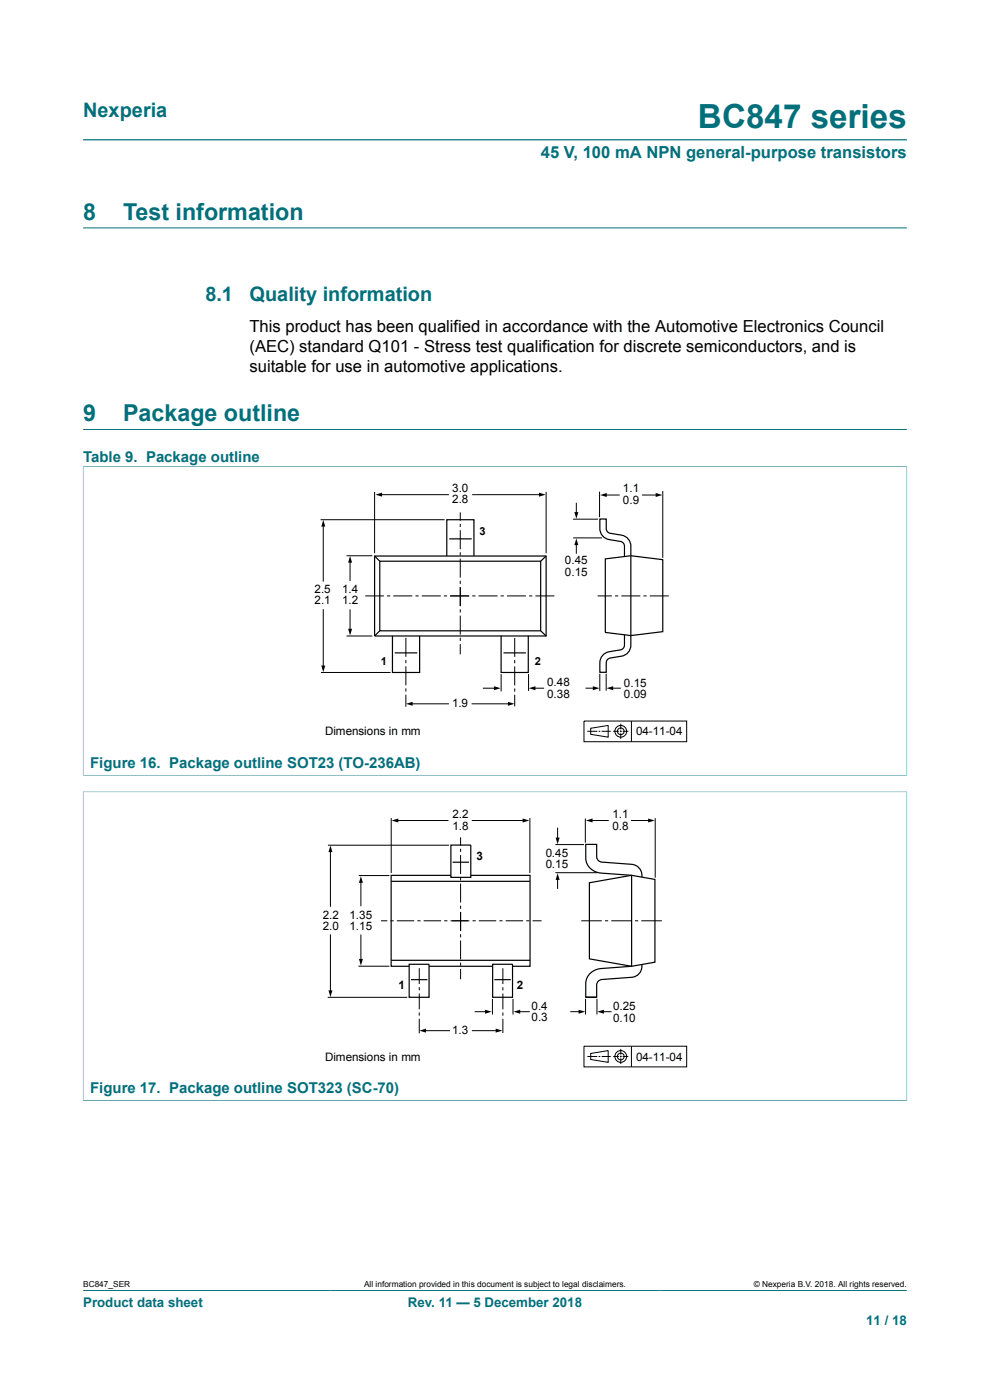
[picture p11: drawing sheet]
<svg xmlns="http://www.w3.org/2000/svg" width="210mm" height="297mm" viewBox="0 0 210 297" stroke-linecap="round" stroke-linejoin="round" font-family="sans-serif">
<path d="M17.6 29.7h174.8M17.6 48.3h174.8M17.6 99h174.8M17.6 98.9v65.6M17.6 91.1h174.8M192.4 98.9v65.6M17.6 168h174.8M17.6 164.5h174.8M17.6 167.9v65.6M192.4 167.9v65.6M17.6 233.4h174.8M17.6 273.8h174.8" fill="none" stroke="#036f7b" stroke-width=".21"/>
<path d="M62.9 100.4h83.1v57.3h-83.1zM62.9 169.4h83.1v57.3h-83.1z" fill="none" stroke="#fff" stroke-width=".21"/>
<g fill="none" stroke="#000" stroke-width=".21">
<path d="M68 110.3h26.3M68.6 111.4v12M73.5 117.9h5.5M74.3 119.1v4.2M79.5 104.4v13M80.7 104.9h14.5M97.6 108.7v1.8M97.6 111.1v.7M97.6 112.5v4M97.6 117.2v.6M97.6 118.5v4M100.2 104.9h14.4"/>
<path d="M115.8 104.4v13M121.5 110.1h5.3M121.6 114.1h6.1M122.3 106.7v2.2M122.3 115.4v2.1M127.2 104.3v5.4M128.4 105h3M136.2 105h3.2M140.6 104.2v14.1M68.6 129.2v12.3M73.5 134.9h5.5M74.3 129.3v4.4"/>
<path d="M77.5 126.4h3.9M82.1 126.4h.7M83.4 126.4h4.1M86.1 135.3v4M88.1 126.4h.7M89.5 126.4h4M94.2 126.4h.6M95.5 126.4h4M97.6 123.2v.7M97.6 124.5v4.1M97.6 129.3v.6M97.6 130.6v4"/>
<path d="M97.6 135.3v.7M97.6 136.6v2.2M100.2 126.4h.6M101.5 126.4h4M106.2 126.4h.7M107.5 126.4h4.1M109.2 135.3v4.1M112.2 126.4h.7M113.6 126.4h4M126.8 126.4h3M130.5 126.4h.6M131.8 126.4h4"/>
<path d="M136.5 126.4h.7M137.8 126.4h4.1M68.1 142.7h14.7M86.1 140v.7M86.1 141.4v4M86.1 146v.7M86.1 147.4v2.5M87.2 149.3h8M100 149.3h8M102.4 146h2.7M106.3 143v3.7M109.2 140v.7"/>
<path d="M109.2 141.4v4M109.2 146.1v.6M109.2 147.4v2.5M112.1 143v3.6M113.3 146h2.1M123.9 153h21.8v4.4h-21.8zM124.2 146h1.8M124.6 155.1h2.1M125.3 154.5l3.7-.6v2.5l-3.7-.6zM127 155.1h.3M127.2 142.9v3.7M127.6 155.1h1.9"/>
<path d="M128.6 142.9v3.6M129.8 146h1.9M130.1 155.1h1.2M131.5 155.1h.4M131.7 153.5v1.2M131.7 155v.3M131.7 155.5v1.2M132.1 155.1h1.2M133.9 153v4.4M69.6 179.3h25.6M83 173.6v11.6M84.1 174.1h11"/>
<path d="M97.7 177.6v1.8M100.1 174.1h11M112.4 173.6v11.6M117.8 179.2h6.1M118.3 175.6v2.4M124.2 173.6v5.2M125.3 174.1h3.8M133.9 174.1h3.9M139 173.6v12.6M70.1 180.5v11.9M70.1 198.2v12.2M76.1 185.7h6.5"/>
<path d="M76.6 187v5.2M76.6 198.3v5.4M80.8 195.3h1.4M82.8 195.3h.7M84.2 195.3h3.7M88.5 195.3h.7M89.9 195.3h3.7M94.2 195.3h.7M95.6 195.3h4M97.7 180.1v.6M97.7 181.4v4M97.7 186.1v.7"/>
<path d="M97.7 187.4v4.1M97.7 192.1v.7M97.7 193.5v4M97.7 198.2v.7M97.7 199.5v4M100.2 195.3h.7M101.6 195.3h3.7M105.9 195.3h.7M107.3 195.3h3.7M111.6 195.3h.7M113 195.3h1.9M117.8 185.1h8.9"/>
<path d="M118.3 186.4v2.2M123.3 195.3h4.4M128.3 195.3h.7M129.7 195.3h4.3M134.7 195.3h.7M136 195.3h4.4M69.5 211.6h16.9M76 205h6.6M88.9 205.4v3.3M88.9 209.4v.7M88.9 210.8v3.3M88.9 214.8v.7"/>
<path d="M88.9 216.1v3.1M90 218.6h5.5M97.7 204.2v.7M97.7 205.6v2.1M100.1 218.6h5.3M100.7 214.6h2.5M104.5 211.9v3.3M106.7 205.4v3.4M106.7 209.4v.7M106.7 210.8v3.3M106.7 214.8v.7M106.7 216.1v3"/>
<path d="M108.8 211.9v3.3M110.1 214.6h2.3M121 214.6h2M124.2 211.9v3.3M126.6 211.9v3.3M127.8 214.6h1.9M123.9 221.9h21.8v4.4h-21.8zM124.6 224.1h2.1M125.3 223.5l3.7-.6v2.5l-3.7-.6zM127 224.1h.3M127.6 224.1h1.9M130.1 224.1h1.2"/>
<path d="M131.5 224.1h.4M131.7 222.5v1.2M131.7 223.9v.4M131.7 224.5v1.2M132.1 224.1h1.2M133.9 222v4.3"/>
<circle cx="131.7" cy="155.1" r="1.25"/>
<circle cx="131.7" cy="155.1" r=".71"/>
<circle cx="131.7" cy="224.1" r="1.25"/>
<circle cx="131.7" cy="224.1" r=".71"/>
</g>
<g fill="#000">
<path d="M68.6 110.3l.4 1.4h-.8zM74.3 117.9l.4 1.5h-.9zM79.6 104.9l1.4-.4v.9zM114.3 104.5l1.4 .4-1.4 .5zM121.8 108.6h.9l-.4 1.4zM122.3 114.2l.4 1.4h-.9zM127.3 105l1.4-.4v.8zM139.1 104.6l1.4 .4-1.4 .4zM73.8 133.4h.9l-.4 1.4zM68.2 141.2h.8l-.4 1.4zM86.1 149.3l1.4-.4v.8zM104.8 145.6l1.4 .4-1.4 .4z"/>
<path d="M107.7 148.9l1.5 .4-1.5 .4zM112.2 146l1.4-.4v.8zM125.8 145.6l1.4 .4-1.4 .4zM128.7 146l1.4-.4v.8zM83.1 174.1l1.4-.5v.9zM110.9 173.6l1.4 .5-1.4 .4zM117.9 177.7h.8l-.4 1.4zM124.3 174.1l1.4-.5v.9zM137.5 173.6l1.4 .5-1.4 .4zM70.1 179.4l.4 1.4h-.8zM76.6 185.9l.4 1.4h-.9zM118.3 185.3l.4 1.4h-.8z"/>
<path d="M69.7 210.1h.8l-.4 1.4zM76.1 203.4h.9l-.4 1.4zM89 218.6l1.4-.4v.9zM102.9 214.2l1.4 .4-1.4 .5zM105.2 218.2l1.4 .4-1.4 .5zM108.9 214.6l1.4-.4v.9zM122.7 214.2l1.4 .4-1.4 .5zM126.7 214.6l1.4-.4v.9z"/>
</g>
<g fill="none" stroke="#000" stroke-width=".25">
<path d="M79.5 118h36.3v16.9h-36.3zM79.5 118l1.1 1.1M80.6 119.1h34.1v14.7h-34.1zM94.8 117.9v-7.6h5.7v7.6M95.3 114.3h4.8M115.8 118l-1.1 1.1M128.4 118.6l5.4-.7 6.8 .8v15.3l-6.8 .8-5.4-.6zM132.5 118.1v-2.2a1 1 0 0 0-.9-1l-2.4-.4a2.35 2.35 0 0 1-2-2.4v-2h1.4v2a1.01 1.01 0 0 0 .8 1l2.5 .4a2.35 2.35 0 0 1 1.9 2.4v18.9a3.8 3.8 0 0 1-.9 4l-1 .4-2.5 .4a1.01 1.01 0 0 0-.8 1v2h-1.4a3.8 3.8 0 0 1 1-3.9l1-.4 2.4-.4a1.01 1.01 0 0 0 .9-1v-2.2M80.6 133.8l-1.1 1.1M83.2 134.9v7.8h5.8v-7.8M83.7 138.5h4.8M106.3 134.9v7.8h5.8v-7.8"/>
<path d="M106.8 138.5h4.7M114.7 133.8l1.1 1.1M95.6 179.3h4.3v6.8h-4.3zM83 187h29.4M95.6 185.7h-12.6v19.3h3.8M96 182.9h3.5M99.9 185.7h12.5v19.3h-3.7M125 187.3l9-1.6 4.9 .9v17.5l-4.9 .9-9-1.6zM136.2 186.1a2.39 2.39 0 0 0-2.2-2.7l-6.3-.5a1.2 1.2 0 0 1-1.1-1.1v-2.7h-2.3v2.9a3.4 3.4 0 0 0 3.2 3.2l6.5 .5v19.3l-6.5 .5a3.4 3.4 0 0 0-3.2 3.1v3h2.3v-2.7a1.2 1.2 0 0 1 1.1-1.1l6.3-.5a2.38 2.38 0 0 0 2.2-2.7M83 203.7h29.4M86.8 204.6h4.2v7h-4.2zM87.2 207.8h3.5"/>
<path d="M91 205h13.5M104.5 204.6h4.2v7h-4.2zM104.9 207.8h3.5M124.3 211.6h2.3"/>
</g>
<text font-size="7.1" fill="#036f7b" x="148.1" y="27.2">BC847 series</text>
<g font-size="4.9" fill="#036f7b">
<text x="17.6" y="46.6">8</text>
<text x="26.1" y="46.6">Test information</text>
<text x="17.6" y="89.3">9</text>
<text x="26.1" y="89.3">Package outline</text>
</g>
<g font-size="4.2" fill="#036f7b">
<text x="17.6" y="24.8">Nexperia</text>
<text x="43.6" y="63.8">8.1</text>
<text x="52.9" y="63.8">Quality information</text>
</g>
<text font-size="3.5" fill="#036f7b" x="114.7" y="33.5">45 V, 100 mA NPN general-purpose transistors</text>
<g font-size="3.5">
<text x="52.9" y="70.4">This product has been qualified in accordance with the Automotive Electronics Council</text>
<text x="52.9" y="74.7">(AEC) standard Q101 - Stress test qualification for discrete semiconductors, and is</text>
<text x="52.9" y="78.9">suitable for use in automotive applications.</text>
</g>
<g font-size="3.2" fill="#036f7b">
<text x="17.6" y="97.9">Table 9. Package outline</text>
<text x="19.1" y="163">Figure 16. Package outline SOT23 (TO-236AB)</text>
<text x="19.1" y="231.9">Figure 17. Package outline SOT323 (SC-70)</text>
</g>
<g font-size="2.8" fill="#036f7b">
<text x="17.6" y="277.3">Product data sheet</text>
<text x="86.5" y="277.3">Rev. 11 — 5 December 2018</text>
<text x="183.7" y="281">11 / 18</text>
</g>
<g font-size="2.5">
<text x="95.9" y="104.3">3.0</text>
<text x="95.9" y="106.8">2.8</text>
<text x="132.1" y="104.4">1.1</text>
<text x="132.1" y="106.9">0.9</text>
<text x="119.8" y="119.7">0.45</text>
<text x="66.7" y="125.8">2.5</text>
<text x="72.6" y="125.8">1.4</text>
<text x="119.8" y="122.2">0.15</text>
<text x="66.7" y="128.2">2.1</text>
<text x="72.6" y="128.2">1.2</text>
<text x="116.1" y="145.6">0.48</text>
<text x="116.1" y="148.1">0.38</text>
<text x="132.3" y="145.7">0.15</text>
<text x="132.3" y="148.1">0.09</text>
<text x="95.9" y="150.1">1.9</text>
<text x="69" y="156">Dimensions in mm</text>
<text x="134.9" y="156">04-11-04</text>
<text x="96" y="173.5">2.2</text>
<text x="129.9" y="173.6">1.1</text>
<text x="96" y="176">1.8</text>
<text x="129.9" y="176">0.8</text>
<text x="101.1" y="182.4">3</text>
<text x="115.8" y="181.8">0.45</text>
<text x="115.8" y="184.2">0.15</text>
<text x="68.5" y="194.9">2.2</text>
<text x="68.5" y="197.4">2.0</text>
<text x="74.2" y="194.9">1.35</text>
<text x="74.2" y="197.4">1.15</text>
<text x="84.5" y="209.9">1</text>
<text x="109.7" y="209.9">2</text>
<text x="112.8" y="214.2">0.4</text>
<text x="130" y="214.3">0.25</text>
<text x="95.9" y="219.4">1.3</text>
<text x="112.8" y="216.7">0.3</text>
<text x="130" y="216.7">0.10</text>
<text x="69" y="225">Dimensions in mm</text>
<text x="134.9" y="225">04-11-04</text>
</g>
<g font-size="2.3">
<text x="101.7" y="113.5">3</text>
<text x="80.8" y="141">1</text>
<text x="113.5" y="141">2</text>
</g>
<g font-size="1.8">
<text x="17.6" y="273.1">BC847_SER</text>
<text x="77.2" y="273.1">All information provided in this document is subject to legal disclaimers.</text>
<text x="159.9" y="273.1">© Nexperia B.V. 2018. All rights reserved.</text>
</g>
</svg>
